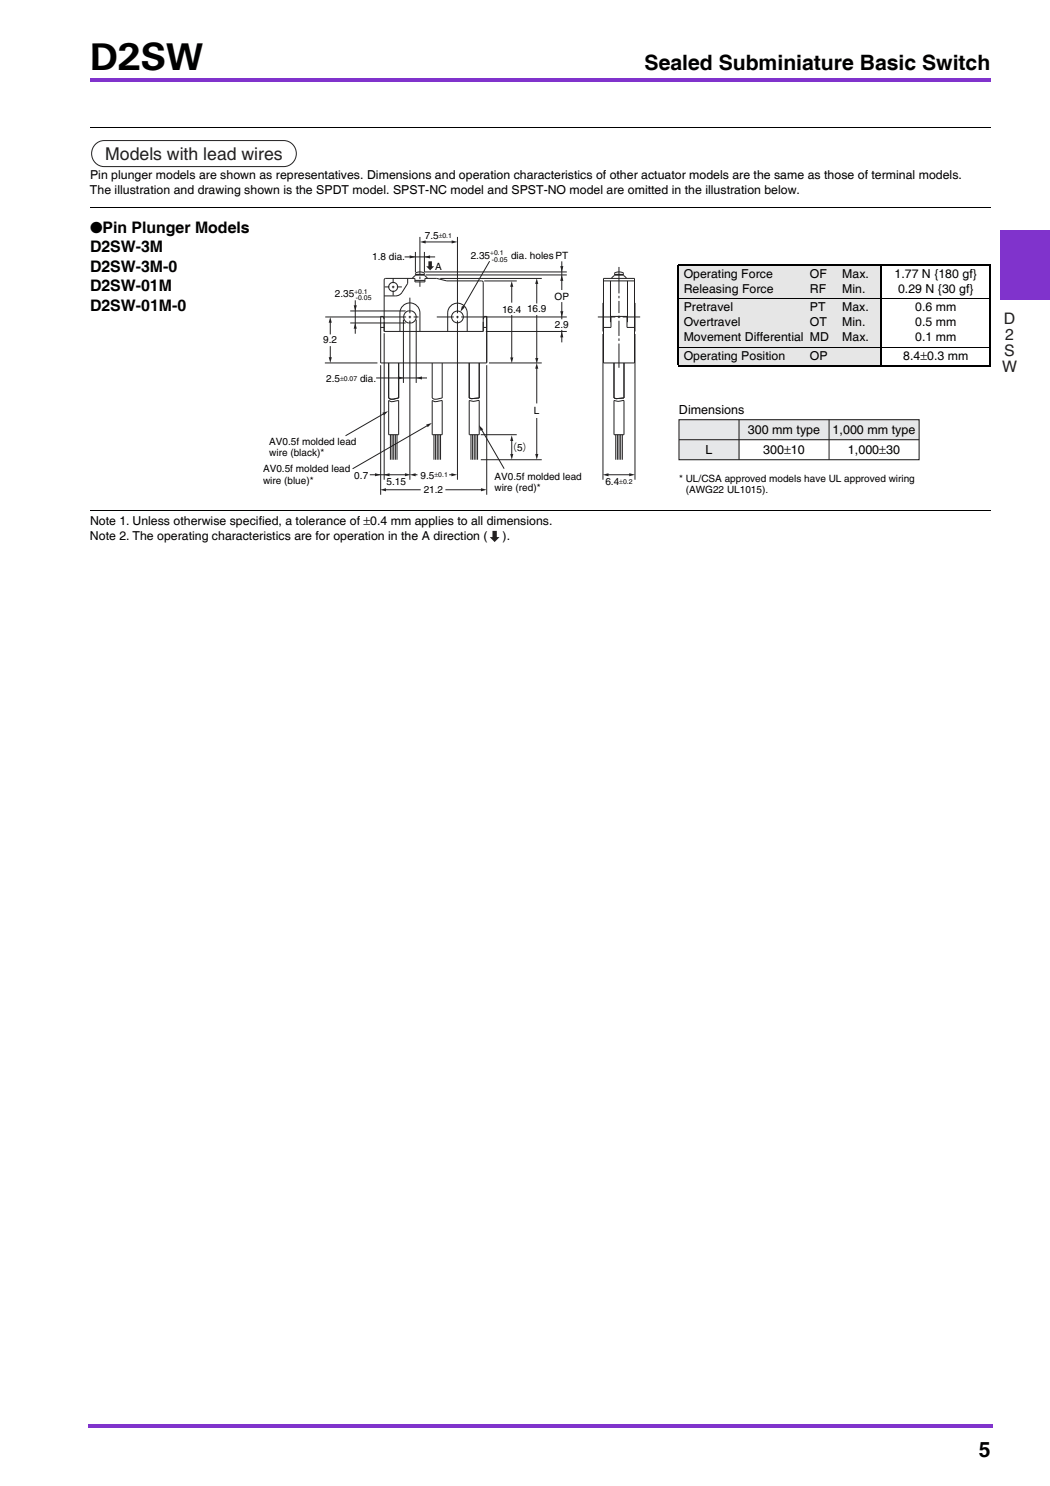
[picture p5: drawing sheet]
<svg xmlns="http://www.w3.org/2000/svg" width="210mm" height="297mm" viewBox="0 0 210 297" stroke-linecap="round" stroke-linejoin="round" font-family="sans-serif">
<g fill="#8033cc">
<path d="M17.7 284.7h.3v.7h-.3z"/>
<path d="M18 284.7h180.3v.7h-180.3z"/>
<path d="M18 15.7h180v.7h-180z"/>
<path d="M200 46h9.9v14h-9.9z"/>
</g>
<g fill="#fff">
<path d="M200 61h4v40h-4z"/>
<path d="M18 24.4h180v2h-180z"/>
</g>
<path d="M18 25.4h180" fill="none" stroke="#000" stroke-width=".2"/>
<path d="M18 40.5h180v2h-180z" fill="#fff"/>
<path d="M18 41.5h180" fill="none" stroke="#000" stroke-width=".2"/>
<path d="M18 101h180v2h-180z" fill="#fff"/>
<path d="M18 102h180" fill="none" stroke="#000" stroke-width=".2"/>
<path d="M19.3 28.7l1-.5 .5-.1h35.9a2.6 2.6 0 0 1 2.5 2.6 2.6 2.6 0 0 1-2.5 2.6h-35.9a2.61 2.61 0 0 1-2.4-1.8 2.61 2.61 0 0 1 .9-2.8z" fill="none" stroke="#231f20" stroke-width=".2"/>
<path d="M20.5 65.6h24.9v33.6h-24.9z" fill="#fff"/>
<g fill="none" stroke="#231f20" stroke-width=".2">
<path d="M76.8 55.8l.3-.2h5.8v.7h2v-.7h2.4l2 .5 7.2 .1 .1 .2v9.9h-19.8zM80.4 58.4a1.5 1.5 0 0 1-1.3 .7h-2.3M81.5 55.6v1l-1.1 1.8M82.9 56h2M83 54.8h1.8M83.1 54.6l.1-.1a1.41 1.41 0 0 1 1.6 .2l-.1 .3h-1.6zM83.1 55l-.7 .6M83.1 54.9h1.7M84.8 55l.6 .6M120.6 56.1h6.2M120.6 55.6h6.2v17h-6.2zM122 56.1l.1 8.3"/>
<path d="M122.8 54.8h1.8M122.9 54.6l.1-.1a1.41 1.41 0 0 1 1.6 .2l-.1 .3h-1.6zM122.9 55l-.7 .6M122.9 54.9h1.7M124.6 55l.6 .6M125.4 56.1v8.3h-.1M76.1 65.5h.7M76.8 63.8l-.2-.5h-.5v9.3h21.2v-9.3h-.5l-.2 .5M77.7 72.6v7a1.26 1.26 0 0 0 1.4 .1l.6-.1v-7M79.9 66.3v-3.8a2 2 0 0 1 2-1.9 2 2 0 0 1 2 1.9v3.8M86.4 72.6v7a1.26 1.26 0 0 0 1.4 .1l.6-.1v-7M89.5 66.3v-3.8a1.95 1.95 0 0 1 1.9-1.9 1.95 1.95 0 0 1 2 1.9v3.8"/>
<path d="M93.8 72.6v7l.4 .1 1.6-.1v-7M96.6 65.5h.7M120.6 60.6v5.7M120.6 65.5h1.5v-2.2h3.2v2.2h1.5M122.7 72.6v7l.5 .1 1.5-.1v-7M126.8 60.6h.1v5.7h-.1M77.7 80.1a1.27 1.27 0 0 0 1.4 0h.6v6.8h-2zM78 86.9v5M78.4 86.9v5M78.7 86.9v5M79 86.9v5M79.4 86.9v5"/>
<path d="M86.4 80.1a1.27 1.27 0 0 0 1.4 0h.6v6.8h-2zM86.7 86.9v5M87.1 86.9v5M87.4 86.9v5M87.7 86.9v5M88.1 86.9v5M93.8 80.1a2.77 2.77 0 0 0 2 0v6.8h-2zM94.1 86.9v5M94.5 86.9v5M94.8 86.9v5M95.1 86.9v5M95.5 86.9v5"/>
<path d="M122.7 80.1v6.8h2v-6.8M123.1 86.9v5M123.4 86.9v5M123.8 86.9v5M124.1 86.9v5M124.4 86.9v5"/>
<circle cx="78.6" cy="57.3" r=".9"/>
<circle cx="81.9" cy="63.3" r="1.25"/>
<circle cx="91.4" cy="63.4" r="1.18"/>
</g>
<g fill="#e6e7e9">
<path d="M135.7 83.9h48v4h-48z"/>
<path d="M135.7 87.9h12v4h-12z"/>
</g>
<g fill="none" stroke="#231f20" stroke-width=".2">
<path d="M84.9 54.4h28.4M85.1 55h28.2M88 55.7h20.3M96.8 56.2h6.5M64.9 72.6h10.6M70 62.2h11.1M70 64.6h11.1M76.1 73v25.9M76.8 66.6v29.3M97.1 66.3h16.2M97.3 73v25.9M97.8 72.6h10.5"/>
<path d="M120.5 66.8v29.1M122.7 79.6l.5 .1 1.5-.1M126.9 66.8v29.1M96.1 86.9h7.2M96.1 91.9h12.2M121.4 94.9h4.6M122.7 80.1a2.77 2.77 0 0 0 2 0"/>
</g>
<g fill="#231f20">
<path d="M125.8 94.6l1.1 .3-1.1 .3z"/>
<path d="M120.5 94.9l1.1-.3v.6z"/>
</g>
<g fill="none" stroke="#231f20" stroke-width=".2">
<path d="M76.9 57.4h.9M78.3 57.4h.5M78.6 55.6v1M78.6 57.1v.5M78.6 58.1v1M79.3 57.4h1M81.9 59.5v3.1M83.9 47.4v7.4M83.9 55.3v.5M83.9 56.2v1.1M91.4 47.4v15.2M65 63.4h16.2"/>
<path d="M66 64.3v2.6M66 69.2v2.4M81.7 63.4h.5M81.9 63.1v.5M81.9 64.1v31.8M82.7 63.4h1M87.3 63.4h3.4M91.2 63.4h.5M91.4 63.1v.5M91.4 64.1v31.8M92.2 63.4h21.1M119.5 63.4h3.5"/>
<path d="M123.5 63.4h.5M124.5 63.4h3.5"/>
</g>
<g fill="#231f20">
<path d="M65.7 71.4h.6l-.3 1.2z"/>
<path d="M66 63.4l.3 1.1h-.6z"/>
</g>
<path d="M102.3 57.1v3.4M102.3 63v8.7" fill="none" stroke="#231f20" stroke-width=".2"/>
<g fill="#231f20">
<path d="M102 71.5h.6l-.3 1.1z"/>
<path d="M102.3 56.2l.3 1.1h-.6z"/>
</g>
<path d="M107.3 56.5v4.2M107.3 63v8.8" fill="none" stroke="#231f20" stroke-width=".2"/>
<g fill="#231f20">
<path d="M107 71.6h.6l-.3 1.1z"/>
<path d="M107.3 55.6l.3 1.2h-.6z"/>
</g>
<path d="M107.3 73.5v7.1M107.3 83.6v7.4" fill="none" stroke="#231f20" stroke-width=".2"/>
<g fill="#231f20">
<path d="M107 90.7h.6l-.3 1.2z"/>
<path d="M107.3 72.6l.3 1.1h-.6z"/>
</g>
<path d="M112.3 52.2v5.8M112.3 60.4v3.4M112.3 65.9v2.5" fill="none" stroke="#231f20" stroke-width=".2"/>
<g fill="#231f20">
<path d="M112 62.2h.6l-.3 1.2z"/>
<path d="M112 53.2h.6l-.3 1.1z"/>
<path d="M112.3 55l.3 1.1h-.6z"/>
<path d="M112.3 66.3l.3 1.1h-.6z"/>
</g>
<path d="M71 60v6.7" fill="none" stroke="#231f20" stroke-width=".2"/>
<g fill="#231f20">
<path d="M70.7 61h.6l-.3 1.2z"/>
<path d="M71 64.6l.3 1.1h-.6z"/>
</g>
<path d="M80.9 51.4h6.1" fill="none" stroke="#231f20" stroke-width=".2"/>
<g fill="#231f20">
<path d="M81.9 51l1.1 .4-1.1 .3z"/>
<path d="M84.8 51.4l1.2-.3v.6z"/>
</g>
<path d="M83 50.4v4M84.8 50.4v4M84.9 48.4h5.6" fill="none" stroke="#231f20" stroke-width=".2"/>
<g fill="#231f20">
<path d="M90.3 48.1l1.1 .3-1.1 .3z"/>
<path d="M83.9 48.4l1.2-.3v.6z"/>
</g>
<path d="M97.9 52.2l-5.4 9.3M123.7 53.4v5.2M123.7 59.1v.5M123.7 60.1v2.5M123.7 63.1v.5M123.7 64.1v3.1M123.7 67.6v.5M123.7 68.7v4.8" fill="none" stroke="#231f20" stroke-width=".2"/>
<path d="M92.4 61.2l.5 .3-.9 .8z" fill="#231f20"/>
<path d="M102.3 87.9v3.1" fill="none" stroke="#231f20" stroke-width=".2"/>
<g fill="#231f20">
<path d="M102 90.7h.6l-.3 1.2z"/>
<path d="M102.3 87l.3 1.2h-.6z"/>
</g>
<path d="M77 97.9h7.1M89 97.9h7.4" fill="none" stroke="#231f20" stroke-width=".2"/>
<g fill="#231f20">
<path d="M96.2 97.6l1.1 .3-1.1 .3z"/>
<path d="M76 97.9l1.2-.3v.6z"/>
</g>
<path d="M73.9 94.9h7.3" fill="none" stroke="#231f20" stroke-width=".2"/>
<g fill="#231f20">
<path d="M81 94.6l1.1 .3-1.1 .3z"/>
<path d="M75 94.6l1.1 .3-1.1 .3z"/>
<path d="M76.7 94.9l1.2-.3v.6z"/>
</g>
<path d="M82.9 94.9h.6M89.8 94.9h.7" fill="none" stroke="#231f20" stroke-width=".2"/>
<g fill="#231f20">
<path d="M90.2 94.6l1.2 .3-1.2 .3z"/>
<path d="M81.9 94.9l1.2-.3v.6z"/>
</g>
<path d="M75.2 75.6h10.2" fill="none" stroke="#231f20" stroke-width=".2"/>
<g fill="#231f20">
<path d="M79.6 75.2l1.1 .3-1.1 .4z"/>
<path d="M83.2 75.6l1.2-.4v.7z"/>
</g>
<path d="M80.6 63.9v12.6M83.2 63.9v12.6M96.2 85.8l4.6 7.9" fill="none" stroke="#231f20" stroke-width=".2"/>
<path d="M95.8 85l.8 .8-.5 .3z" fill="#231f20"/>
<path d="M76.8 82.7l-7.7 4.4" fill="none" stroke="#231f20" stroke-width=".2"/>
<path d="M76.4 82.5l1.2-.3-.8 .8z" fill="#231f20"/>
<path d="M85.5 85l-15 8.7" fill="none" stroke="#231f20" stroke-width=".2"/>
<path d="M85.2 84.9l1.1-.3-.8 .8z" fill="#231f20"/>
<path d="M135.7 83.9h48v8h-48zM135.7 87.9h48M147.7 83.9v8" fill="none" stroke="#231f20" stroke-width=".21"/>
<path d="M165.7 83.9v8" fill="none" stroke="#231f20" stroke-width=".2"/>
<path d="M85.6 52.2h.7v1h.5l-.8 .8-.8-.8h.4z" fill="#231f20"/>
<g fill="#e6e6e6">
<path d="M135.6 53h40.6v6.7h-40.6z"/>
<path d="M135.6 59.7h40.6v9.7h-40.6z"/>
<path d="M135.6 69.4h40.6v3.7h-40.6z"/>
</g>
<path d="M135.5 53h62.5M135.6 53.1v19.9M176.2 52.9v20.3M197.9 53.1v19.9M135.5 73.1h62.5" fill="none" stroke="#000" stroke-width=".21"/>
<path d="M135.5 59.7h62.5M135.5 69.4h62.5" fill="none" stroke="#000" stroke-width=".2"/>
<path d="M98.5 106.1h.8v1.3h.6l-1 1-1-1h.6z" fill="#231f20"/>
<text font-size="7.4" x="18" y="13.9">D2SW</text>
<g font-size="4.2">
<text x="128.9" y="13.9">Sealed Subminiature Basic Switch</text>
<text x="195.6" y="291.3">5</text>
</g>
<text font-size="3.5" fill="#231f20" x="21" y="31.9">Models with lead wires</text>
<g font-size="3.2">
<text x="18" y="46.5">●Pin Plunger Models</text>
<text x="18" y="50.4">D2SW-3M</text>
<text x="18" y="54.3">D2SW-3M-0</text>
<text x="18" y="58.2">D2SW-01M</text>
<text x="18" y="62.1">D2SW-01M-0</text>
</g>
<g font-size="3.2" fill="#231f20">
<text x="200.7" y="64.8">D</text>
<text x="200.8" y="71.1">S</text>
<text x="200.9" y="68">2</text>
<text x="200.3" y="74.3">W</text>
</g>
<g font-size="2.5">
<text x="18" y="35.8">Pin plunger models are shown as representatives. Dimensions and operation characteristics of other actuator models are the same as those of terminal models.</text>
<text x="18" y="38.8">The illustration and drawing shown is the SPDT model. SPST-NC model and SPST-NO model are omitted in the illustration below.</text>
<text x="136.7" y="55.5">Operating Force</text>
<text x="136.7" y="58.5">Releasing Force</text>
<text x="161.9" y="58.5">RF</text>
<text x="161.9" y="55.5">OF</text>
<text x="168.4" y="58.5">Min.</text>
<text x="168.4" y="55.5">Max.</text>
<text x="178.8" y="55.5">1.77 N {180 gf}</text>
<text x="179.5" y="58.5">0.29 N {30 gf}</text>
<text x="136.7" y="62.2">Pretravel</text>
<text x="136.7" y="65.2">Overtravel</text>
<text x="161.9" y="62.2">PT</text>
<text x="161.9" y="65.2">OT</text>
<text x="168.4" y="65.2">Min.</text>
<text x="168.4" y="62.2">Max.</text>
<text x="183" y="62.2">0.6 mm</text>
<text x="183" y="65.2">0.5 mm</text>
<text x="136.7" y="68.2">Movement Differential MD</text>
<text x="136.7" y="71.9">Operating Position</text>
<text x="161.9" y="71.9">OP</text>
<text x="168.4" y="68.2">Max.</text>
<text x="180.6" y="71.9">8.4±0.3 mm</text>
<text x="183" y="68.2">0.1 mm</text>
<text x="135.7" y="82.8">Dimensions</text>
<text x="149.5" y="86.8">300 mm type</text>
<text x="166.4" y="86.8">1,000 mm type</text>
<text x="141.1" y="90.8">L</text>
<text x="152.6" y="90.8">300±10</text>
<text x="169.5" y="90.8">1,000±30</text>
<text x="18" y="108">Note 2. The operating characteristics are for operation in the A direction (</text>
<text x="18" y="105">Note 1. Unless otherwise specified, a tolerance of ±0.4 mm applies to all dimensions.</text>
<text x="100.5" y="108">).</text>
</g>
<g font-size="2">
<text x="84.9" y="47.8">7.5</text>
<text x="74.4" y="52">1.8 dia.</text>
<text x="87" y="53.9">A</text>
<text x="94.1" y="51.8">2.35</text>
<text x="102.2" y="51.8">dia. holesPT</text>
<text x="67" y="59.4">2.35</text>
<text x="110.9" y="59.9">OP</text>
<text x="100.4" y="62.5">16.4</text>
<text x="105.4" y="62.4">16.9</text>
<text x="110.9" y="65.5">2.9</text>
<text x="64.6" y="68.6">9.2</text>
<text x="65.2" y="76.3">2.5</text>
<text x="72" y="76.3">dia.</text>
<text x="106.8" y="82.8">L</text>
<text x="53.8" y="88.9">AV0.5f molded lead</text>
<text x="52.6" y="94.4">AV0.5f molded lead</text>
<text x="53.8" y="91.1">wire (black)*</text>
<text x="70.8" y="95.7">0.7</text>
<text x="84.1" y="95.7">9.5</text>
<text x="98.9" y="95.9">AV0.5f molded lead</text>
<text x="101.4" y="90.2">（5）</text>
<text x="52.6" y="96.7">wire (blue)*</text>
<text x="77.3" y="96.9">5.15</text>
<text x="84.7" y="98.6">21.2</text>
<text x="98.9" y="98.1">wire (red)*</text>
<text x="121" y="97">6.4</text>
<text x="135.8" y="96.3">* UL/CSA approved models have UL approved wiring</text>
<text x="137.1" y="98.6">(AWG22 UL1015).</text>
</g>
<g font-size="1.4">
<text x="87.7" y="47.5">±0.1</text>
<text x="98" y="51.1">+0.1</text>
<text x="98.3" y="52.3">-0.05</text>
<text x="70.9" y="58.7">+0.1</text>
<text x="71.1" y="59.9">-0.05</text>
<text x="68" y="76.1">±0.07</text>
<text x="86.9" y="95.4">±0.1</text>
<text x="123.8" y="96.7">±0.2</text>
</g>
</svg>
